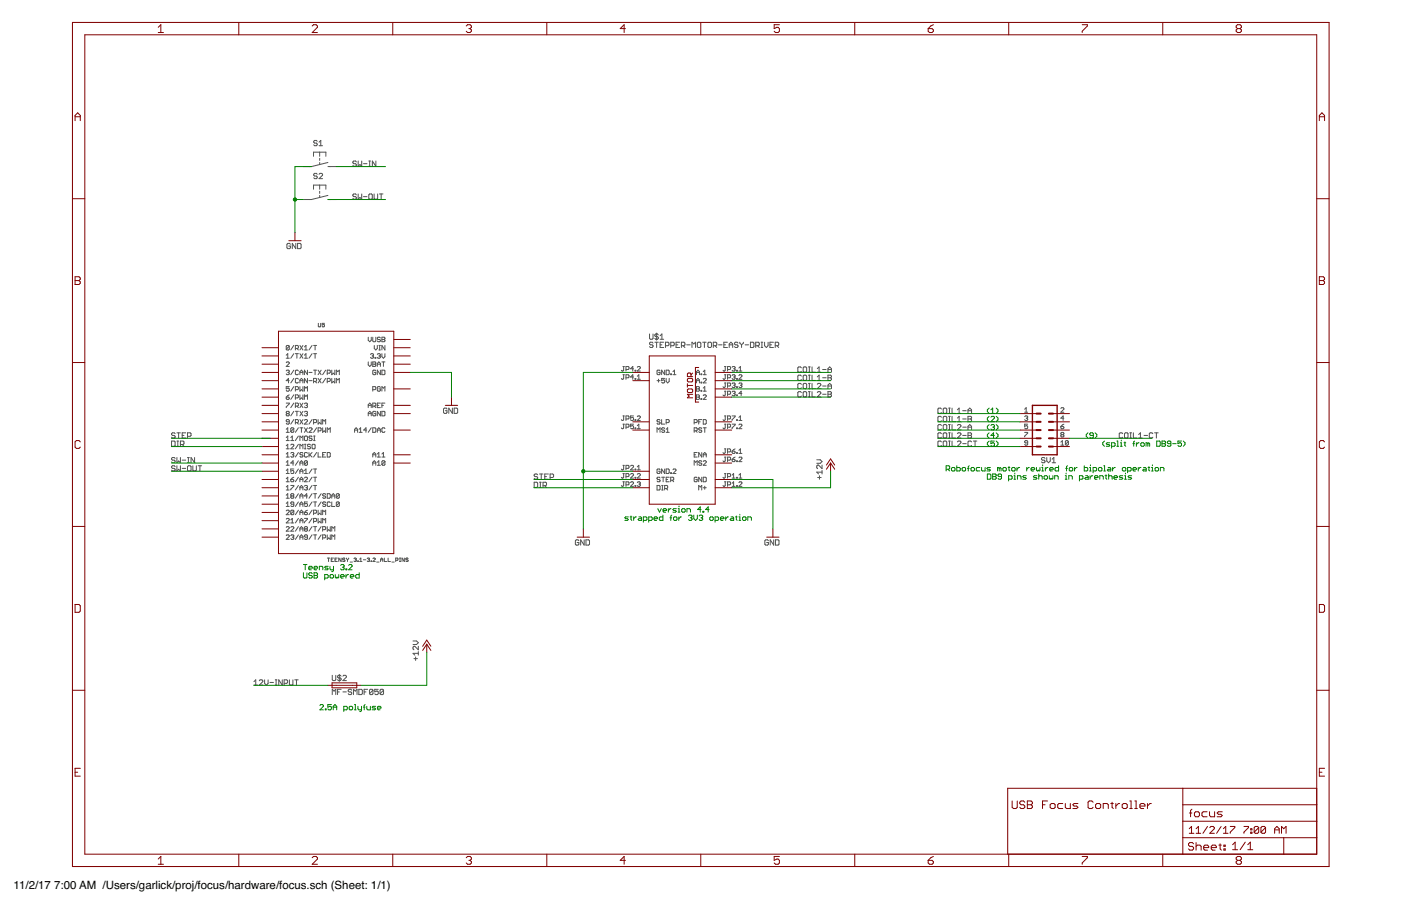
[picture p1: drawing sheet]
<?xml version="1.0" encoding="utf-8"?>
<!DOCTYPE eagle SYSTEM "eagle.dtd">
<!--
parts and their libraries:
diy-modules: Released under the Creative Commons Attribution 4.0 International License: http://creativecommons.org/licenses/by/4.0
-->
<eagle version="7.7.0">
<drawing>
<settings>
<setting alwaysvectorfont="yes"/>
<setting verticaltext="up"/>
</settings>
<grid distance="0.1" unitdist="inch" unit="inch" style="lines" multiple="1" display="no" altdistance="0.01" altunitdist="inch" altunit="inch"/>
<schematic xreflabel="%F%N/%S.%C%R" xrefpart="/%S.%C%R">
<libraries>
<library name="frames">
<symbols>
<symbol name="A3L-LOC">
<wire x1="288.29" y1="3.81" x2="342.265" y2="3.81" width="0.1016" layer="94"/>
<wire x1="342.265" y1="3.81" x2="373.38" y2="3.81" width="0.1016" layer="94"/>
<wire x1="373.38" y1="3.81" x2="383.54" y2="3.81" width="0.1016" layer="94"/>
<wire x1="383.54" y1="3.81" x2="383.54" y2="8.89" width="0.1016" layer="94"/>
<wire x1="383.54" y1="8.89" x2="383.54" y2="13.97" width="0.1016" layer="94"/>
<wire x1="383.54" y1="13.97" x2="383.54" y2="19.05" width="0.1016" layer="94"/>
<wire x1="383.54" y1="19.05" x2="383.54" y2="24.13" width="0.1016" layer="94"/>
<wire x1="288.29" y1="3.81" x2="288.29" y2="24.13" width="0.1016" layer="94"/>
<wire x1="288.29" y1="24.13" x2="342.265" y2="24.13" width="0.1016" layer="94"/>
<wire x1="342.265" y1="24.13" x2="383.54" y2="24.13" width="0.1016" layer="94"/>
<wire x1="373.38" y1="3.81" x2="373.38" y2="8.89" width="0.1016" layer="94"/>
<wire x1="373.38" y1="8.89" x2="383.54" y2="8.89" width="0.1016" layer="94"/>
<wire x1="373.38" y1="8.89" x2="342.265" y2="8.89" width="0.1016" layer="94"/>
<wire x1="342.265" y1="8.89" x2="342.265" y2="3.81" width="0.1016" layer="94"/>
<wire x1="342.265" y1="8.89" x2="342.265" y2="13.97" width="0.1016" layer="94"/>
<wire x1="342.265" y1="13.97" x2="383.54" y2="13.97" width="0.1016" layer="94"/>
<wire x1="342.265" y1="13.97" x2="342.265" y2="19.05" width="0.1016" layer="94"/>
<wire x1="342.265" y1="19.05" x2="383.54" y2="19.05" width="0.1016" layer="94"/>
<wire x1="342.265" y1="19.05" x2="342.265" y2="24.13" width="0.1016" layer="94"/>
<text x="344.17" y="15.24" size="2.54" layer="94">&gt;DRAWING_NAME</text>
<text x="344.17" y="10.16" size="2.286" layer="94">&gt;LAST_DATE_TIME</text>
<text x="357.505" y="5.08" size="2.54" layer="94">&gt;SHEET</text>
<text x="343.916" y="4.953" size="2.54" layer="94">Sheet:</text>
<frame x1="0" y1="0" x2="387.35" y2="260.35" columns="8" rows="5" layer="94"/>
</symbol>
</symbols>
<devicesets>
<deviceset name="A3L-LOC" prefix="FRAME" uservalue="yes">
<gates>
<gate name="G$1" symbol="A3L-LOC" x="0" y="0"/>
</gates>
<devices>
<device name="">
<technologies>
<technology name=""/>
</technologies>
</device>
</devices>
</deviceset>
</devicesets>
</library>
<library name="supply1">
<symbols>
<symbol name="GND">
<wire x1="-1.905" y1="0" x2="1.905" y2="0" width="0.254" layer="94"/>
<text x="-2.54" y="-2.54" size="1.778" layer="96">&gt;VALUE</text>
<pin name="GND" x="0" y="2.54" visible="off" length="short" direction="sup" rot="R270"/>
</symbol>
<symbol name="+12V">
<wire x1="1.27" y1="-1.905" x2="0" y2="0" width="0.254" layer="94"/>
<wire x1="0" y1="0" x2="-1.27" y2="-1.905" width="0.254" layer="94"/>
<wire x1="1.27" y1="-0.635" x2="0" y2="1.27" width="0.254" layer="94"/>
<wire x1="0" y1="1.27" x2="-1.27" y2="-0.635" width="0.254" layer="94"/>
<text x="-2.54" y="-5.08" size="1.778" layer="96" rot="R90">&gt;VALUE</text>
<pin name="+12V" x="0" y="-2.54" visible="off" length="short" direction="sup" rot="R90"/>
</symbol>
</symbols>
<devicesets>
<deviceset name="GND" prefix="GND">
<gates>
<gate name="1" symbol="GND" x="0" y="0"/>
</gates>
<devices>
<device name="">
<technologies>
<technology name=""/>
</technologies>
</device>
</devices>
</deviceset>
<deviceset name="+12V" prefix="P+">
<gates>
<gate name="1" symbol="+12V" x="0" y="0"/>
</gates>
<devices>
<device name="">
<technologies>
<technology name=""/>
</technologies>
</device>
</devices>
</deviceset>
</devicesets>
</library>
<library name="Teensy_3_and_LC_Series_Boards_v1.4">
<symbols>
<symbol name="TEENSY_3.1-3.2_ALL_PINS">
<wire x1="-17.78" y1="-35.56" x2="17.78" y2="-35.56" width="0.254" layer="94"/>
<wire x1="17.78" y1="-35.56" x2="17.78" y2="33.02" width="0.254" layer="94"/>
<wire x1="17.78" y1="33.02" x2="-17.78" y2="33.02" width="0.254" layer="94"/>
<wire x1="-17.78" y1="33.02" x2="-17.78" y2="-35.56" width="0.254" layer="94"/>
<pin name="12/MISO" x="-22.86" y="-2.54" visible="pin" length="middle"/>
<pin name="11/MOSI" x="-22.86" y="0" visible="pin" length="middle"/>
<pin name="10/TX2/PWM" x="-22.86" y="2.54" visible="pin" length="middle"/>
<pin name="9/RX2/PWM" x="-22.86" y="5.08" visible="pin" length="middle"/>
<pin name="8/TX3" x="-22.86" y="7.62" visible="pin" length="middle"/>
<pin name="7/RX3" x="-22.86" y="10.16" visible="pin" length="middle"/>
<pin name="6/PWM" x="-22.86" y="12.7" visible="pin" length="middle"/>
<pin name="5/PWM" x="-22.86" y="15.24" visible="pin" length="middle"/>
<pin name="4/CAN-RX/PWM" x="-22.86" y="17.78" visible="pin" length="middle"/>
<pin name="3/CAN-TX/PWM" x="-22.86" y="20.32" visible="pin" length="middle"/>
<pin name="2" x="-22.86" y="22.86" visible="pin" length="middle"/>
<pin name="1/TX1/T" x="-22.86" y="25.4" visible="pin" length="middle"/>
<pin name="0/RX1/T" x="-22.86" y="27.94" visible="pin" length="middle"/>
<pin name="GND" x="22.86" y="20.32" visible="pin" length="middle" direction="pwr" rot="R180"/>
<pin name="AGND" x="22.86" y="7.62" visible="pin" length="middle" direction="pwr" rot="R180"/>
<pin name="3.3V" x="22.86" y="25.4" visible="pin" length="middle" direction="pwr" rot="R180"/>
<pin name="23/A9/T/PWM" x="-22.86" y="-30.48" visible="pin" length="middle"/>
<pin name="22/A8/T/PWM" x="-22.86" y="-27.94" visible="pin" length="middle"/>
<pin name="21/A7/PWM" x="-22.86" y="-25.4" visible="pin" length="middle"/>
<pin name="20/A6/PWM" x="-22.86" y="-22.86" visible="pin" length="middle"/>
<pin name="19/A5/T/SCL0" x="-22.86" y="-20.32" visible="pin" length="middle"/>
<pin name="18/A4/T/SDA0" x="-22.86" y="-17.78" visible="pin" length="middle"/>
<pin name="17/A3/T" x="-22.86" y="-15.24" visible="pin" length="middle"/>
<pin name="16/A2/T" x="-22.86" y="-12.7" visible="pin" length="middle"/>
<pin name="15/A1/T" x="-22.86" y="-10.16" visible="pin" length="middle"/>
<pin name="14/A0" x="-22.86" y="-7.62" visible="pin" length="middle"/>
<pin name="13/SCK/LED" x="-22.86" y="-5.08" visible="pin" length="middle"/>
<pin name="PGM" x="22.86" y="15.24" visible="pin" length="middle" rot="R180"/>
<pin name="VBAT" x="22.86" y="22.86" visible="pin" length="middle" direction="pwr" rot="R180"/>
<text x="-5.588" y="34.29" size="1.27" layer="95" font="vector" ratio="15">&gt;NAME</text>
<text x="-2.794" y="-38.1" size="1.27" layer="96" font="vector" ratio="15">&gt;VALUE</text>
<pin name="A10" x="22.86" y="-7.62" visible="pin" length="middle" rot="R180"/>
<pin name="A11" x="22.86" y="-5.08" visible="pin" length="middle" rot="R180"/>
<pin name="AREF" x="22.86" y="10.16" visible="pin" length="middle" direction="pwr" rot="R180"/>
<pin name="VUSB" x="22.86" y="30.48" visible="pin" length="middle" direction="pwr" rot="R180"/>
<pin name="A14/DAC" x="22.86" y="2.54" visible="pin" length="middle" rot="R180"/>
<pin name="VIN" x="22.86" y="27.94" visible="pin" length="middle" direction="pwr" rot="R180"/>
</symbol>
</symbols>
<devicesets>
<deviceset name="TEENSY_3.1-3.2_ALL_PINS">
<gates>
<gate name="G$1" symbol="TEENSY_3.1-3.2_ALL_PINS" x="0" y="0"/>
</gates>
<devices>
<device name="" package="TEENSY_3.0-3.2&amp;LC_ALL_PINS">
<connects>
<connect gate="G$1" pin="0/RX1/T" pad="0"/>
<connect gate="G$1" pin="1/TX1/T" pad="1"/>
<connect gate="G$1" pin="10/TX2/PWM" pad="10"/>
<connect gate="G$1" pin="11/MOSI" pad="11"/>
<connect gate="G$1" pin="12/MISO" pad="12"/>
<connect gate="G$1" pin="13/SCK/LED" pad="13"/>
<connect gate="G$1" pin="14/A0" pad="14/A0"/>
<connect gate="G$1" pin="15/A1/T" pad="15/A1"/>
<connect gate="G$1" pin="16/A2/T" pad="16/A2"/>
<connect gate="G$1" pin="17/A3/T" pad="17/A3"/>
<connect gate="G$1" pin="18/A4/T/SDA0" pad="18/A4"/>
<connect gate="G$1" pin="19/A5/T/SCL0" pad="19/A5"/>
<connect gate="G$1" pin="2" pad="2"/>
<connect gate="G$1" pin="20/A6/PWM" pad="20/A6"/>
<connect gate="G$1" pin="21/A7/PWM" pad="21/A7"/>
<connect gate="G$1" pin="22/A8/T/PWM" pad="22/A8"/>
<connect gate="G$1" pin="23/A9/T/PWM" pad="23/A9"/>
<connect gate="G$1" pin="3.3V" pad="3.3V 3.3V1"/>
<connect gate="G$1" pin="3/CAN-TX/PWM" pad="3"/>
<connect gate="G$1" pin="4/CAN-RX/PWM" pad="4"/>
<connect gate="G$1" pin="5/PWM" pad="5"/>
<connect gate="G$1" pin="6/PWM" pad="6"/>
<connect gate="G$1" pin="7/RX3" pad="7"/>
<connect gate="G$1" pin="8/TX3" pad="8"/>
<connect gate="G$1" pin="9/RX2/PWM" pad="9"/>
<connect gate="G$1" pin="A10" pad="A10"/>
<connect gate="G$1" pin="A11" pad="A11"/>
<connect gate="G$1" pin="A14/DAC" pad="RESET/DAC"/>
<connect gate="G$1" pin="AGND" pad="AGND"/>
<connect gate="G$1" pin="AREF" pad="AREF"/>
<connect gate="G$1" pin="GND" pad="GND GND1"/>
<connect gate="G$1" pin="PGM" pad="PGM"/>
<connect gate="G$1" pin="VBAT" pad="VBAT"/>
<connect gate="G$1" pin="VIN" pad="VIN"/>
<connect gate="G$1" pin="VUSB" pad="VUSB"/>
</connects>
<technologies>
<technology name=""/>
</technologies>
</device>
</devices>
</deviceset>
</devicesets>
</library>
<library name="diy-modules">
<symbols>
<symbol name="STEPPER-MOTOR-EASY-DRIVER">
<pin name="GND.1" x="-15.24" y="17.78" length="middle"/>
<pin name="+5V" x="-15.24" y="15.24" length="middle"/>
<pin name="SLP" x="-15.24" y="2.54" length="middle"/>
<pin name="MS1" x="-15.24" y="0" length="middle"/>
<pin name="GND.2" x="-15.24" y="-12.7" length="middle"/>
<pin name="STER" x="-15.24" y="-15.24" length="middle"/>
<pin name="DIR" x="-15.24" y="-17.78" length="middle"/>
<pin name="A.1" x="15.24" y="17.78" length="middle" rot="R180"/>
<pin name="A.2" x="15.24" y="15.24" length="middle" rot="R180"/>
<pin name="B.1" x="15.24" y="12.7" length="middle" rot="R180"/>
<pin name="B.2" x="15.24" y="10.16" length="middle" rot="R180"/>
<pin name="PFD" x="15.24" y="2.54" length="middle" rot="R180"/>
<pin name="RST" x="15.24" y="0" length="middle" rot="R180"/>
<pin name="ENA" x="15.24" y="-7.62" length="middle" rot="R180"/>
<pin name="MS2" x="15.24" y="-10.16" length="middle" rot="R180"/>
<pin name="GND" x="15.24" y="-15.24" length="middle" rot="R180"/>
<pin name="M+" x="15.24" y="-17.78" length="middle" rot="R180"/>
<wire x1="-10.16" y1="22.86" x2="10.16" y2="22.86" width="0.254" layer="94"/>
<wire x1="10.16" y1="22.86" x2="10.16" y2="-22.86" width="0.254" layer="94"/>
<wire x1="10.16" y1="-22.86" x2="-10.16" y2="-22.86" width="0.254" layer="94"/>
<wire x1="-10.16" y1="-22.86" x2="-10.16" y2="22.86" width="0.254" layer="94"/>
<text x="3.302" y="13.97" size="1.778" layer="94" rot="R90" align="bottom-center">MOTOR</text>
<wire x1="5.08" y1="19.304" x2="4.064" y2="19.304" width="0.254" layer="94"/>
<wire x1="4.064" y1="19.304" x2="4.064" y2="8.636" width="0.254" layer="94"/>
<wire x1="4.064" y1="8.636" x2="5.08" y2="8.636" width="0.254" layer="94"/>
<text x="-10.16" y="27.94" size="1.778" layer="95">&gt;NAME</text>
<text x="-10.16" y="25.4" size="1.778" layer="95">&gt;VALUE</text>
</symbol>
</symbols>
<devicesets>
<deviceset name="STEPPER-MOTOR-EASY-DRIVER">
<gates>
<gate name="G$1" symbol="STEPPER-MOTOR-EASY-DRIVER" x="0" y="0"/>
</gates>
<devices>
<device name="" package="STEPPER-MOTOR-EASY-DRIVER">
<connects>
<connect gate="G$1" pin="+5V" pad="JP4.1"/>
<connect gate="G$1" pin="A.1" pad="JP3.1"/>
<connect gate="G$1" pin="A.2" pad="JP3.2"/>
<connect gate="G$1" pin="B.1" pad="JP3.3"/>
<connect gate="G$1" pin="B.2" pad="JP3.4"/>
<connect gate="G$1" pin="DIR" pad="JP2.3"/>
<connect gate="G$1" pin="ENA" pad="JP6.1"/>
<connect gate="G$1" pin="GND" pad="JP1.1"/>
<connect gate="G$1" pin="GND.1" pad="JP4.2"/>
<connect gate="G$1" pin="GND.2" pad="JP2.1"/>
<connect gate="G$1" pin="M+" pad="JP1.2"/>
<connect gate="G$1" pin="MS1" pad="JP5.1"/>
<connect gate="G$1" pin="MS2" pad="JP6.2"/>
<connect gate="G$1" pin="PFD" pad="JP7.1"/>
<connect gate="G$1" pin="RST" pad="JP7.2"/>
<connect gate="G$1" pin="SLP" pad="JP5.2"/>
<connect gate="G$1" pin="STER" pad="JP2.2"/>
</connects>
<technologies>
<technology name=""/>
</technologies>
</device>
</devices>
</deviceset>
</devicesets>
</library>
<library name="con-lstb">
<symbols>
<symbol name="MA05-2">
<wire x1="3.81" y1="-7.62" x2="-3.81" y2="-7.62" width="0.4064" layer="94"/>
<wire x1="1.27" y1="0" x2="2.54" y2="0" width="0.6096" layer="94"/>
<wire x1="1.27" y1="-2.54" x2="2.54" y2="-2.54" width="0.6096" layer="94"/>
<wire x1="1.27" y1="-5.08" x2="2.54" y2="-5.08" width="0.6096" layer="94"/>
<wire x1="-2.54" y1="0" x2="-1.27" y2="0" width="0.6096" layer="94"/>
<wire x1="-2.54" y1="-2.54" x2="-1.27" y2="-2.54" width="0.6096" layer="94"/>
<wire x1="-2.54" y1="-5.08" x2="-1.27" y2="-5.08" width="0.6096" layer="94"/>
<wire x1="-3.81" y1="7.62" x2="-3.81" y2="-7.62" width="0.4064" layer="94"/>
<wire x1="3.81" y1="-7.62" x2="3.81" y2="7.62" width="0.4064" layer="94"/>
<wire x1="-3.81" y1="7.62" x2="3.81" y2="7.62" width="0.4064" layer="94"/>
<wire x1="1.27" y1="5.08" x2="2.54" y2="5.08" width="0.6096" layer="94"/>
<wire x1="1.27" y1="2.54" x2="2.54" y2="2.54" width="0.6096" layer="94"/>
<wire x1="-2.54" y1="5.08" x2="-1.27" y2="5.08" width="0.6096" layer="94"/>
<wire x1="-2.54" y1="2.54" x2="-1.27" y2="2.54" width="0.6096" layer="94"/>
<text x="-3.81" y="-10.16" size="1.778" layer="96">&gt;VALUE</text>
<text x="-3.81" y="8.382" size="1.778" layer="95">&gt;NAME</text>
<pin name="1" x="7.62" y="-5.08" visible="pad" length="middle" direction="pas" swaplevel="1" rot="R180"/>
<pin name="3" x="7.62" y="-2.54" visible="pad" length="middle" direction="pas" swaplevel="1" rot="R180"/>
<pin name="5" x="7.62" y="0" visible="pad" length="middle" direction="pas" swaplevel="1" rot="R180"/>
<pin name="2" x="-7.62" y="-5.08" visible="pad" length="middle" direction="pas" swaplevel="1"/>
<pin name="4" x="-7.62" y="-2.54" visible="pad" length="middle" direction="pas" swaplevel="1"/>
<pin name="6" x="-7.62" y="0" visible="pad" length="middle" direction="pas" swaplevel="1"/>
<pin name="7" x="7.62" y="2.54" visible="pad" length="middle" direction="pas" swaplevel="1" rot="R180"/>
<pin name="9" x="7.62" y="5.08" visible="pad" length="middle" direction="pas" swaplevel="1" rot="R180"/>
<pin name="8" x="-7.62" y="2.54" visible="pad" length="middle" direction="pas" swaplevel="1"/>
<pin name="10" x="-7.62" y="5.08" visible="pad" length="middle" direction="pas" swaplevel="1"/>
</symbol>
</symbols>
<devicesets>
<deviceset name="MA05-2" prefix="SV" uservalue="yes">
<gates>
<gate name="G$1" symbol="MA05-2" x="0" y="0"/>
</gates>
<devices>
<device name="" package="MA05-2">
<connects>
<connect gate="G$1" pin="1" pad="1"/>
<connect gate="G$1" pin="10" pad="10"/>
<connect gate="G$1" pin="2" pad="2"/>
<connect gate="G$1" pin="3" pad="3"/>
<connect gate="G$1" pin="4" pad="4"/>
<connect gate="G$1" pin="5" pad="5"/>
<connect gate="G$1" pin="6" pad="6"/>
<connect gate="G$1" pin="7" pad="7"/>
<connect gate="G$1" pin="8" pad="8"/>
<connect gate="G$1" pin="9" pad="9"/>
</connects>
<technologies>
<technology name="">
<attribute name="MF" value="" constant="no"/>
<attribute name="MPN" value="" constant="no"/>
<attribute name="OC_FARNELL" value="unknown" constant="no"/>
<attribute name="OC_NEWARK" value="unknown" constant="no"/>
</technology>
</technologies>
</device>
</devices>
</deviceset>
</devicesets>
</library>
<library name="fuse">
<symbols>
<symbol name="FUSE">
<wire x1="-3.81" y1="-0.762" x2="3.81" y2="-0.762" width="0.254" layer="94"/>
<wire x1="3.81" y1="0.762" x2="-3.81" y2="0.762" width="0.254" layer="94"/>
<wire x1="3.81" y1="-0.762" x2="3.81" y2="0.762" width="0.254" layer="94"/>
<wire x1="-3.81" y1="0.762" x2="-3.81" y2="-0.762" width="0.254" layer="94"/>
<wire x1="-2.54" y1="0" x2="2.54" y2="0" width="0.1524" layer="94"/>
<text x="-3.81" y="1.397" size="1.778" layer="95">&gt;NAME</text>
<text x="-3.81" y="-2.921" size="1.778" layer="96">&gt;VALUE</text>
<pin name="2" x="5.08" y="0" visible="off" length="short" direction="pas" swaplevel="1" rot="R180"/>
<pin name="1" x="-5.08" y="0" visible="off" length="short" direction="pas" swaplevel="1"/>
</symbol>
</symbols>
<devicesets>
<deviceset name="MF-SMDF">
<gates>
<gate name="A" symbol="FUSE" x="0" y="0"/>
</gates>
<devices>
<device name="" package="MF-SMDF050">
<connects>
<connect gate="A" pin="1" pad="1"/>
<connect gate="A" pin="2" pad="2"/>
</connects>
<technologies>
<technology name="050"/>
<technology name="150"/>
<technology name="200"/>
</technologies>
</device>
</devices>
</deviceset>
</devicesets>
</library>
<library name="switch-omron">
<symbols>
<symbol name="D-TS">
<wire x1="0" y1="-3.175" x2="0" y2="-2.54" width="0.254" layer="95"/>
<wire x1="0" y1="2.54" x2="0" y2="3.175" width="0.254" layer="95"/>
<wire x1="0" y1="-2.54" x2="-0.635" y2="0" width="0.254" layer="95"/>
<wire x1="-4.445" y1="1.905" x2="-3.175" y2="1.905" width="0.254" layer="95"/>
<wire x1="-4.445" y1="1.905" x2="-4.445" y2="0" width="0.254" layer="95"/>
<wire x1="-4.445" y1="-1.905" x2="-3.175" y2="-1.905" width="0.254" layer="95"/>
<wire x1="-4.445" y1="0" x2="-3.175" y2="0" width="0.1524" layer="95"/>
<wire x1="-4.445" y1="0" x2="-4.445" y2="-1.905" width="0.254" layer="95"/>
<wire x1="-2.54" y1="0" x2="-1.905" y2="0" width="0.1524" layer="95"/>
<wire x1="-1.27" y1="0" x2="-0.635" y2="0" width="0.1524" layer="95"/>
<wire x1="-0.635" y1="0" x2="-1.27" y2="2.54" width="0.254" layer="95"/>
<wire x1="0" y1="-3.175" x2="0" y2="-5.08" width="0.1524" layer="95"/>
<wire x1="0" y1="3.175" x2="0" y2="5.08" width="0.1524" layer="95"/>
<text x="-6.35" y="-1.905" size="1.778" layer="95" rot="R90">&gt;NAME</text>
<text x="-3.81" y="3.175" size="1.778" layer="96" rot="R90">&gt;VALUE</text>
</symbol>
</symbols>
<devicesets>
<deviceset name="D-TS" prefix="S" uservalue="yes">
<gates>
<gate name="G$1" symbol="D-TS" x="0" y="0"/>
</gates>
<devices>
<device name="">
<technologies>
<technology name=""/>
</technologies>
</device>
</devices>
</deviceset>
</devicesets>
</library>
</libraries>
<attributes>
</attributes>
<variantdefs>
</variantdefs>
<classes>
<class number="0" name="default" width="0" drill="0">
</class>
</classes>
<parts>
<part name="FRAME1" library="frames" deviceset="A3L-LOC" device=""/>
<part name="U5" library="Teensy_3_and_LC_Series_Boards_v1.4" deviceset="TEENSY_3.1-3.2_ALL_PINS" device=""/>
<part name="GND20" library="supply1" deviceset="GND" device=""/>
<part name="U$1" library="diy-modules" deviceset="STEPPER-MOTOR-EASY-DRIVER" device=""/>
<part name="SV1" library="con-lstb" deviceset="MA05-2" device=""/>
<part name="GND1" library="supply1" deviceset="GND" device=""/>
<part name="GND2" library="supply1" deviceset="GND" device=""/>
<part name="P+1" library="supply1" deviceset="+12V" device=""/>
<part name="U$2" library="fuse" deviceset="MF-SMDF" device="" technology="050"/>
<part name="P+2" library="supply1" deviceset="+12V" device=""/>
<part name="S1" library="switch-omron" deviceset="D-TS" device=""/>
<part name="S2" library="switch-omron" deviceset="D-TS" device=""/>
<part name="GND3" library="supply1" deviceset="GND" device=""/>
</parts>
<sheets>
<sheet>
<plain>
<text x="289.56" y="17.78" size="2.54" layer="94">USB Focus Controller</text>
<text x="281.94" y="139.7" size="1.778" layer="91">(1)</text>
<text x="281.94" y="137.16" size="1.778" layer="91">(2)</text>
<text x="281.94" y="134.62" size="1.778" layer="91">(3)</text>
<text x="281.94" y="132.08" size="1.778" layer="91">(4)</text>
<text x="281.94" y="129.54" size="1.778" layer="91">(5)</text>
<text x="312.42" y="132.08" size="1.778" layer="91">(9)</text>
<text x="281.94" y="119.38" size="1.778" layer="91">DB9 pins shown in parenthesis</text>
<text x="71.12" y="91.44" size="1.778" layer="91">Teensy 3.2</text>
<text x="71.12" y="88.9" size="1.778" layer="91">USB powered</text>
<text x="180.34" y="109.22" size="1.778" layer="91">version 4.4</text>
<text x="269.24" y="121.92" size="1.778" layer="91">Robofocus motor rewired for bipolar operation</text>
<text x="170.18" y="106.68" size="1.778" layer="91">strapped for 3V3 operation</text>
<text x="76.2" y="48.26" size="1.778" layer="91">2.5A polyfuse</text>
<text x="317.5" y="129.54" size="1.778" layer="91">(split from DB9-5)</text>
</plain>
<instances>
<instance part="FRAME1" gate="G$1" x="0" y="0"/>
<instance part="U5" gate="G$1" x="81.28" y="132.08"/>
<instance part="GND20" gate="1" x="116.84" y="142.24"/>
<instance part="U$1" gate="G$1" x="187.96" y="134.62"/>
<instance part="SV1" gate="G$1" x="299.72" y="134.62" rot="R180"/>
<instance part="GND1" gate="1" x="215.9" y="101.6"/>
<instance part="GND2" gate="1" x="157.48" y="101.6"/>
<instance part="P+1" gate="1" x="233.68" y="124.46"/>
<instance part="U$2" gate="A" x="83.82" y="55.88"/>
<instance part="P+2" gate="1" x="109.22" y="68.58"/>
<instance part="S1" gate="G$1" x="76.2" y="215.9" rot="R270"/>
<instance part="S2" gate="G$1" x="76.2" y="205.74" rot="R270"/>
<instance part="GND3" gate="1" x="68.58" y="193.04"/>
</instances>
<busses>
</busses>
<nets>
<net name="GND" class="0">
<segment>
<pinref part="U$1" gate="G$1" pin="GND"/>
<pinref part="GND1" gate="1" pin="GND"/>
<wire x1="203.2" y1="119.38" x2="215.9" y2="119.38" width="0.1524" layer="91"/>
<wire x1="215.9" y1="119.38" x2="215.9" y2="104.14" width="0.1524" layer="91"/>
</segment>
<segment>
<pinref part="GND2" gate="1" pin="GND"/>
<wire x1="172.72" y1="121.92" x2="157.48" y2="121.92" width="0.1524" layer="91"/>
<wire x1="157.48" y1="121.92" x2="157.48" y2="104.14" width="0.1524" layer="91"/>
<pinref part="U$1" gate="G$1" pin="GND.2"/>
<pinref part="U$1" gate="G$1" pin="GND.1"/>
<wire x1="172.72" y1="152.4" x2="157.48" y2="152.4" width="0.1524" layer="91"/>
<wire x1="157.48" y1="152.4" x2="157.48" y2="121.92" width="0.1524" layer="91"/>
<junction x="157.48" y="121.92"/>
</segment>
<segment>
<pinref part="U5" gate="G$1" pin="GND"/>
<pinref part="GND20" gate="1" pin="GND"/>
<wire x1="104.14" y1="152.4" x2="116.84" y2="152.4" width="0.1524" layer="91"/>
<wire x1="116.84" y1="152.4" x2="116.84" y2="144.78" width="0.1524" layer="91"/>
</segment>
<segment>
<wire x1="73.66" y1="215.9" x2="68.58" y2="215.9" width="0.1524" layer="91"/>
<wire x1="68.58" y1="215.9" x2="68.58" y2="205.74" width="0.1524" layer="91"/>
<pinref part="GND3" gate="1" pin="GND"/>
<wire x1="68.58" y1="205.74" x2="68.58" y2="195.58" width="0.1524" layer="91"/>
<wire x1="71.12" y1="205.74" x2="68.58" y2="205.74" width="0.1524" layer="91"/>
<junction x="68.58" y="205.74"/>
</segment>
</net>
<net name="COIL1-A" class="0">
<segment>
<pinref part="SV1" gate="G$1" pin="1"/>
<wire x1="292.1" y1="139.7" x2="266.7" y2="139.7" width="0.1524" layer="91"/>
<label x="266.7" y="139.7" size="1.778" layer="95"/>
</segment>
<segment>
<pinref part="U$1" gate="G$1" pin="A.1"/>
<wire x1="203.2" y1="152.4" x2="233.68" y2="152.4" width="0.1524" layer="91"/>
<label x="223.52" y="152.4" size="1.778" layer="95"/>
</segment>
</net>
<net name="COIL1-B" class="0">
<segment>
<pinref part="SV1" gate="G$1" pin="3"/>
<wire x1="292.1" y1="137.16" x2="266.7" y2="137.16" width="0.1524" layer="91"/>
<label x="266.7" y="137.16" size="1.778" layer="95"/>
</segment>
<segment>
<pinref part="U$1" gate="G$1" pin="A.2"/>
<wire x1="203.2" y1="149.86" x2="233.68" y2="149.86" width="0.1524" layer="91"/>
<label x="223.52" y="149.86" size="1.778" layer="95"/>
</segment>
</net>
<net name="COIL2-A" class="0">
<segment>
<pinref part="SV1" gate="G$1" pin="5"/>
<wire x1="292.1" y1="134.62" x2="266.7" y2="134.62" width="0.1524" layer="91"/>
<label x="266.7" y="134.62" size="1.778" layer="95"/>
</segment>
<segment>
<pinref part="U$1" gate="G$1" pin="B.1"/>
<wire x1="203.2" y1="147.32" x2="233.68" y2="147.32" width="0.1524" layer="91"/>
<label x="223.52" y="147.32" size="1.778" layer="95"/>
</segment>
</net>
<net name="COIL2-B" class="0">
<segment>
<pinref part="SV1" gate="G$1" pin="7"/>
<wire x1="292.1" y1="132.08" x2="266.7" y2="132.08" width="0.1524" layer="91"/>
<label x="266.7" y="132.08" size="1.778" layer="95"/>
</segment>
<segment>
<pinref part="U$1" gate="G$1" pin="B.2"/>
<wire x1="203.2" y1="144.78" x2="233.68" y2="144.78" width="0.1524" layer="91"/>
<label x="223.52" y="144.78" size="1.778" layer="95"/>
</segment>
</net>
<net name="COIL2-CT" class="0">
<segment>
<pinref part="SV1" gate="G$1" pin="9"/>
<wire x1="292.1" y1="129.54" x2="266.7" y2="129.54" width="0.1524" layer="91"/>
<label x="266.7" y="129.54" size="1.778" layer="95"/>
</segment>
</net>
<net name="COIL1-CT" class="0">
<segment>
<pinref part="SV1" gate="G$1" pin="8"/>
<wire x1="307.34" y1="132.08" x2="332.74" y2="132.08" width="0.1524" layer="91"/>
<label x="322.58" y="132.08" size="1.778" layer="95"/>
</segment>
</net>
<net name="+12V" class="0">
<segment>
<pinref part="U$1" gate="G$1" pin="M+"/>
<pinref part="P+1" gate="1" pin="+12V"/>
<wire x1="203.2" y1="116.84" x2="233.68" y2="116.84" width="0.1524" layer="91"/>
<wire x1="233.68" y1="116.84" x2="233.68" y2="121.92" width="0.1524" layer="91"/>
</segment>
<segment>
<pinref part="U$2" gate="A" pin="2"/>
<wire x1="88.9" y1="55.88" x2="109.22" y2="55.88" width="0.1524" layer="91"/>
<wire x1="109.22" y1="55.88" x2="109.22" y2="66.04" width="0.1524" layer="91"/>
<pinref part="P+2" gate="1" pin="+12V"/>
</segment>
</net>
<net name="STEP" class="0">
<segment>
<pinref part="U$1" gate="G$1" pin="STER"/>
<wire x1="172.72" y1="119.38" x2="142.24" y2="119.38" width="0.1524" layer="91"/>
<label x="142.24" y="119.38" size="1.778" layer="95"/>
</segment>
<segment>
<wire x1="60.96" y1="132.08" x2="58.42" y2="132.08" width="0.1524" layer="91"/>
<label x="30.48" y="132.08" size="1.778" layer="95"/>
<pinref part="U5" gate="G$1" pin="11/MOSI"/>
<wire x1="58.42" y1="132.08" x2="30.48" y2="132.08" width="0.1524" layer="91"/>
</segment>
</net>
<net name="DIR" class="0">
<segment>
<pinref part="U$1" gate="G$1" pin="DIR"/>
<wire x1="172.72" y1="116.84" x2="142.24" y2="116.84" width="0.1524" layer="91"/>
<label x="142.24" y="116.84" size="1.778" layer="95"/>
</segment>
<segment>
<pinref part="U5" gate="G$1" pin="12/MISO"/>
<wire x1="58.42" y1="129.54" x2="30.48" y2="129.54" width="0.1524" layer="91"/>
<label x="30.48" y="129.54" size="1.778" layer="95"/>
</segment>
</net>
<net name="SW-IN" class="0">
<segment>
<pinref part="U5" gate="G$1" pin="14/A0"/>
<wire x1="58.42" y1="124.46" x2="30.48" y2="124.46" width="0.1524" layer="91"/>
<label x="30.48" y="124.46" size="1.778" layer="95"/>
</segment>
<segment>
<wire x1="81.28" y1="215.9" x2="96.52" y2="215.9" width="0.1524" layer="91"/>
<label x="86.36" y="215.9" size="1.778" layer="95"/>
</segment>
</net>
<net name="SW-OUT" class="0">
<segment>
<pinref part="U5" gate="G$1" pin="15/A1/T"/>
<wire x1="58.42" y1="121.92" x2="30.48" y2="121.92" width="0.1524" layer="91"/>
<label x="30.48" y="121.92" size="1.778" layer="95"/>
</segment>
<segment>
<wire x1="78.74" y1="205.74" x2="96.52" y2="205.74" width="0.1524" layer="91"/>
<label x="86.36" y="205.74" size="1.778" layer="95"/>
</segment>
</net>
<net name="12V-INPUT" class="0">
<segment>
<pinref part="U$2" gate="A" pin="1"/>
<wire x1="78.74" y1="55.88" x2="55.88" y2="55.88" width="0.1524" layer="91"/>
<label x="55.88" y="55.88" size="1.778" layer="95"/>
</segment>
</net>
</nets>
</sheet>
</sheets>
</schematic>
</drawing>
</eagle>
